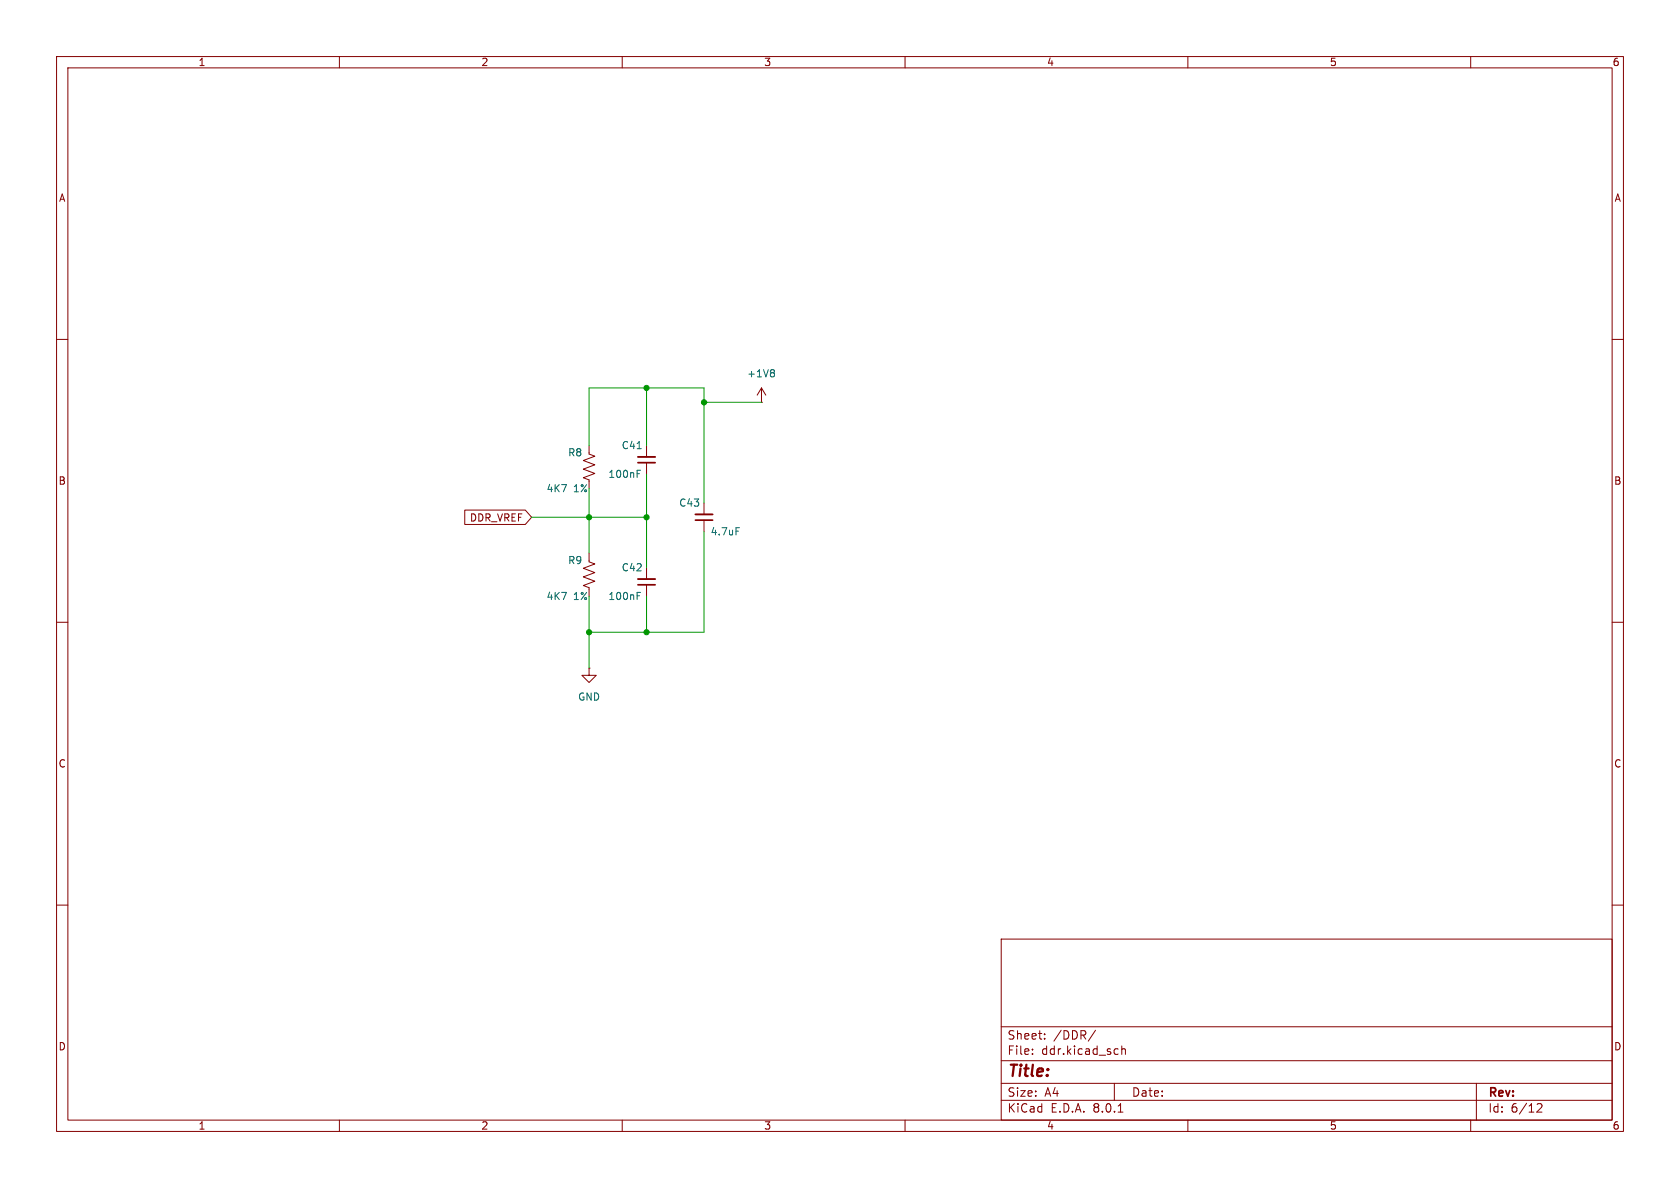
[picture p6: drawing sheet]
(kicad_sch
 (version 20231120)
 (generator "eeschema")
 (generator_version "8.0")
 (paper "A4")
 (lib_symbols
  (symbol "Device:C_Small"
   (pin_numbers hide)
   (pin_names
    (offset 0.254) hide) (exclude_from_sim no) (in_bom yes) (on_board yes)
   (property "Reference" "C" (at 0.254 1.778 0) (effects (font (size 1.27 1.27)) (justify left)))
   (property "Value" "C_Small" (at 0.254 -2.032 0) (effects (font (size 1.27 1.27)) (justify left)))
   (property "Footprint" "" (at 0 0 0) (effects (font (size 1.27 1.27)) (hide yes)))
   (property "Datasheet" "~" (at 0 0 0) (effects (font (size 1.27 1.27)) (hide yes)))
   (property "Description" "Unpolarized capacitor, small symbol" (at 0 0 0) (effects (font (size 1.27 1.27)) (hide yes)))
   (symbol "C_Small_0_1"
    (polyline (pts (xy -1.524 -0.508) (xy 1.524 -0.508)) (stroke (width 0.3302) (type default)) (fill (type none)))
    (polyline (pts (xy -1.524 0.508) (xy 1.524 0.508)) (stroke (width 0.3048) (type default)) (fill (type none))))
   (symbol "C_Small_1_1"
    (pin passive line (at 0 2.54 270) (length 2.032) (name "~" (effects (font (size 1.27 1.27)))) (number "1" (effects (font (size 1.27 1.27)))))
    (pin passive line (at 0 -2.54 90) (length 2.032) (name "~" (effects (font (size 1.27 1.27)))) (number "2" (effects (font (size 1.27 1.27)))))))
  (symbol "Device:R_US"
   (pin_numbers hide)
   (pin_names
    (offset 0)) (exclude_from_sim no) (in_bom yes) (on_board yes)
   (property "Reference" "R" (at 2.54 0 90) (effects (font (size 1.27 1.27))))
   (property "Value" "R_US" (at -2.54 0 90) (effects (font (size 1.27 1.27))))
   (property "Footprint" "" (at 1.016 -0.254 90) (effects (font (size 1.27 1.27)) (hide yes)))
   (property "Datasheet" "~" (at 0 0 0) (effects (font (size 1.27 1.27)) (hide yes)))
   (property "Description" "Resistor, US symbol" (at 0 0 0) (effects (font (size 1.27 1.27)) (hide yes)))
   (symbol "R_US_0_1"
    (polyline (pts (xy 0 -2.286) (xy 0 -2.54)) (stroke (width 0) (type default)) (fill (type none)))
    (polyline (pts (xy 0 2.286) (xy 0 2.54)) (stroke (width 0) (type default)) (fill (type none)))
    (polyline (pts (xy 0 -0.762) (xy 1.016 -1.143) (xy 0 -1.524) (xy -1.016 -1.905) (xy 0 -2.286)) (stroke (width 0) (type default)) (fill (type none)))
    (polyline (pts (xy 0 0.762) (xy 1.016 0.381) (xy 0 0) (xy -1.016 -0.381) (xy 0 -0.762)) (stroke (width 0) (type default)) (fill (type none)))
    (polyline (pts (xy 0 2.286) (xy 1.016 1.905) (xy 0 1.524) (xy -1.016 1.143) (xy 0 0.762)) (stroke (width 0) (type default)) (fill (type none))))
   (symbol "R_US_1_1"
    (pin passive line (at 0 3.81 270) (length 1.27) (name "~" (effects (font (size 1.27 1.27)))) (number "1" (effects (font (size 1.27 1.27)))))
    (pin passive line (at 0 -3.81 90) (length 1.27) (name "~" (effects (font (size 1.27 1.27)))) (number "2" (effects (font (size 1.27 1.27)))))))
  (symbol "power:+1V8"
   (power)
   (pin_numbers hide)
   (pin_names
    (offset 0) hide) (exclude_from_sim no) (in_bom yes) (on_board yes)
   (property "Reference" "#PWR" (at 0 -3.81 0) (effects (font (size 1.27 1.27)) (hide yes)))
   (property "Value" "+1V8" (at 0 3.556 0) (effects (font (size 1.27 1.27))))
   (property "Footprint" "" (at 0 0 0) (effects (font (size 1.27 1.27)) (hide yes)))
   (property "Datasheet" "" (at 0 0 0) (effects (font (size 1.27 1.27)) (hide yes)))
   (property "Description" "Power symbol creates a global label with name \"+1V8\"" (at 0 0 0) (effects (font (size 1.27 1.27)) (hide yes)))
   (symbol "+1V8_0_1"
    (polyline (pts (xy -0.762 1.27) (xy 0 2.54)) (stroke (width 0) (type default)) (fill (type none)))
    (polyline (pts (xy 0 0) (xy 0 2.54)) (stroke (width 0) (type default)) (fill (type none)))
    (polyline (pts (xy 0 2.54) (xy 0.762 1.27)) (stroke (width 0) (type default)) (fill (type none))))
   (symbol "+1V8_1_1"
    (pin power_in line (at 0 0 90) (length 0) (name "~" (effects (font (size 1.27 1.27)))) (number "1" (effects (font (size 1.27 1.27)))))))
  (symbol "power:GND"
   (power)
   (pin_numbers hide)
   (pin_names
    (offset 0) hide) (exclude_from_sim no) (in_bom yes) (on_board yes)
   (property "Reference" "#PWR" (at 0 -6.35 0) (effects (font (size 1.27 1.27)) (hide yes)))
   (property "Value" "GND" (at 0 -3.81 0) (effects (font (size 1.27 1.27))))
   (property "Footprint" "" (at 0 0 0) (effects (font (size 1.27 1.27)) (hide yes)))
   (property "Datasheet" "" (at 0 0 0) (effects (font (size 1.27 1.27)) (hide yes)))
   (property "Description" "Power symbol creates a global label with name \"GND\" , ground" (at 0 0 0) (effects (font (size 1.27 1.27)) (hide yes)))
   (symbol "GND_0_1"
    (polyline (pts (xy 0 0) (xy 0 -1.27) (xy 1.27 -1.27) (xy 0 -2.54) (xy -1.27 -1.27) (xy 0 -1.27)) (stroke (width 0) (type default)) (fill (type none))))
   (symbol "GND_1_1"
    (pin power_in line (at 0 0 270) (length 0) (name "~" (effects (font (size 1.27 1.27)))) (number "1" (effects (font (size 1.27 1.27))))))))
 (junction
  (at 114.3 111.76)
  (diameter 0)
  (color 0 0 0 0))
 (junction
  (at 104.14 111.76)
  (diameter 0)
  (color 0 0 0 0))
 (junction
  (at 124.46 71.12)
  (diameter 0)
  (color 0 0 0 0))
 (junction
  (at 114.3 68.58)
  (diameter 0)
  (color 0 0 0 0))
 (junction
  (at 114.3 91.44)
  (diameter 0)
  (color 0 0 0 0))
 (junction
  (at 104.14 91.44)
  (diameter 0)
  (color 0 0 0 0))
 (wire
  (pts (xy 104.14 68.58) (xy 104.14 78.74))
  (stroke (width 0) (type default)))
 (wire
  (pts (xy 104.14 111.76) (xy 104.14 118.11))
  (stroke (width 0) (type default)))
 (wire
  (pts (xy 104.14 91.44) (xy 114.3 91.44))
  (stroke (width 0) (type default)))
 (wire
  (pts (xy 114.3 68.58) (xy 114.3 78.74))
  (stroke (width 0) (type default)))
 (wire
  (pts (xy 93.98 91.44) (xy 104.14 91.44))
  (stroke (width 0) (type default)))
 (wire
  (pts (xy 114.3 91.44) (xy 114.3 100.33))
  (stroke (width 0) (type default)))
 (wire
  (pts (xy 104.14 105.41) (xy 104.14 111.76))
  (stroke (width 0) (type default)))
 (wire
  (pts (xy 104.14 91.44) (xy 104.14 97.79))
  (stroke (width 0) (type default)))
 (wire
  (pts (xy 104.14 86.36) (xy 104.14 91.44))
  (stroke (width 0) (type default)))
 (wire
  (pts (xy 124.46 88.9) (xy 124.46 71.12))
  (stroke (width 0) (type default)))
 (wire
  (pts (xy 104.14 111.76) (xy 114.3 111.76))
  (stroke (width 0) (type default)))
 (wire
  (pts (xy 124.46 111.76) (xy 124.46 93.98))
  (stroke (width 0) (type default)))
 (wire
  (pts (xy 114.3 105.41) (xy 114.3 111.76))
  (stroke (width 0) (type default)))
 (wire
  (pts (xy 124.46 71.12) (xy 134.62 71.12))
  (stroke (width 0) (type default)))
 (wire
  (pts (xy 114.3 68.58) (xy 104.14 68.58))
  (stroke (width 0) (type default)))
 (wire
  (pts (xy 124.46 68.58) (xy 114.3 68.58))
  (stroke (width 0) (type default)))
 (wire
  (pts (xy 124.46 71.12) (xy 124.46 68.58))
  (stroke (width 0) (type default)))
 (wire
  (pts (xy 114.3 111.76) (xy 124.46 111.76))
  (stroke (width 0) (type default)))
 (wire
  (pts (xy 114.3 83.82) (xy 114.3 91.44))
  (stroke (width 0) (type default)))
 (global_label "DDR_VREF"
  (shape input)
  (at 93.98 91.44 180)
  (fields_autoplaced yes)
  (effects (font (size 1.27 1.27)) (justify right))
  (property "Intersheetrefs" "${INTERSHEET_REFS}" (at 81.621 91.44 0) (effects (font (size 1.27 1.27)) (justify right) (hide yes))))
 (symbol
  (lib_id "Device:C_Small")
  (at 124.46 91.44 180)
  (unit 1)
  (exclude_from_sim no)
  (in_bom yes)
  (on_board yes)
  (dnp no)
  (property "Reference" "C43" (at 121.92 88.9 0) (effects (font (size 1.27 1.27))))
  (property "Value" "4.7uF" (at 128.27 93.98 0) (effects (font (size 1.27 1.27))))
  (property "Footprint" "Capacitor_SMD:C_0402_1005Metric" (at 124.46 91.44 0) (effects (font (size 1.27 1.27)) (hide yes)))
  (property "Datasheet" "~" (at 124.46 91.44 0) (effects (font (size 1.27 1.27)) (hide yes)))
  (property "Description" "Unpolarized capacitor, small symbol" (at 124.46 91.44 0) (effects (font (size 1.27 1.27)) (hide yes)))
  (pin "2")
  (pin "1"))
 (symbol
  (lib_id "Device:R_US")
  (at 104.14 101.6 0)
  (unit 1)
  (exclude_from_sim no)
  (in_bom yes)
  (on_board yes)
  (dnp no)
  (property "Reference" "R9" (at 100.33 99.06 0) (effects (font (size 1.27 1.27)) (justify left)))
  (property "Value" "4K7 1%" (at 96.52 105.41 0) (effects (font (size 1.27 1.27)) (justify left)))
  (property "Footprint" "Resistor_SMD:R_0402_1005Metric" (at 105.156 101.854 90) (effects (font (size 1.27 1.27)) (hide yes)))
  (property "Datasheet" "~" (at 104.14 101.6 0) (effects (font (size 1.27 1.27)) (hide yes)))
  (property "Description" "Resistor, US symbol" (at 104.14 101.6 0) (effects (font (size 1.27 1.27)) (hide yes)))
  (pin "1")
  (pin "2"))
 (symbol
  (lib_id "power:+1V8")
  (at 134.62 71.12 0)
  (unit 1)
  (exclude_from_sim no)
  (in_bom yes)
  (on_board yes)
  (dnp no)
  (fields_autoplaced yes)
  (property "Reference" "#PWR025" (at 134.62 74.93 0) (effects (font (size 1.27 1.27)) (hide yes)))
  (property "Value" "+1V8" (at 134.62 66.04 0) (effects (font (size 1.27 1.27))))
  (property "Footprint" "" (at 134.62 71.12 0) (effects (font (size 1.27 1.27)) (hide yes)))
  (property "Datasheet" "" (at 134.62 71.12 0) (effects (font (size 1.27 1.27)) (hide yes)))
  (property "Description" "Power symbol creates a global label with name \"+1V8\"" (at 134.62 71.12 0) (effects (font (size 1.27 1.27)) (hide yes)))
  (pin "1"))
 (symbol
  (lib_id "Device:C_Small")
  (at 114.3 102.87 180)
  (unit 1)
  (exclude_from_sim no)
  (in_bom yes)
  (on_board yes)
  (dnp no)
  (property "Reference" "C42" (at 111.76 100.33 0) (effects (font (size 1.27 1.27))))
  (property "Value" "100nF" (at 110.49 105.41 0) (effects (font (size 1.27 1.27))))
  (property "Footprint" "Capacitor_SMD:C_0402_1005Metric" (at 114.3 102.87 0) (effects (font (size 1.27 1.27)) (hide yes)))
  (property "Datasheet" "~" (at 114.3 102.87 0) (effects (font (size 1.27 1.27)) (hide yes)))
  (property "Description" "Unpolarized capacitor, small symbol" (at 114.3 102.87 0) (effects (font (size 1.27 1.27)) (hide yes)))
  (pin "2")
  (pin "1"))
 (symbol
  (lib_id "power:GND")
  (at 104.14 118.11 0)
  (unit 1)
  (exclude_from_sim no)
  (in_bom yes)
  (on_board yes)
  (dnp no)
  (fields_autoplaced yes)
  (property "Reference" "#PWR024" (at 104.14 124.46 0) (effects (font (size 1.27 1.27)) (hide yes)))
  (property "Value" "GND" (at 104.14 123.19 0) (effects (font (size 1.27 1.27))))
  (property "Footprint" "" (at 104.14 118.11 0) (effects (font (size 1.27 1.27)) (hide yes)))
  (property "Datasheet" "" (at 104.14 118.11 0) (effects (font (size 1.27 1.27)) (hide yes)))
  (property "Description" "Power symbol creates a global label with name \"GND\" , ground" (at 104.14 118.11 0) (effects (font (size 1.27 1.27)) (hide yes)))
  (pin "1"))
 (symbol
  (lib_id "Device:C_Small")
  (at 114.3 81.28 180)
  (unit 1)
  (exclude_from_sim no)
  (in_bom yes)
  (on_board yes)
  (dnp no)
  (property "Reference" "C41" (at 111.76 78.74 0) (effects (font (size 1.27 1.27))))
  (property "Value" "100nF" (at 110.49 83.82 0) (effects (font (size 1.27 1.27))))
  (property "Footprint" "Capacitor_SMD:C_0402_1005Metric" (at 114.3 81.28 0) (effects (font (size 1.27 1.27)) (hide yes)))
  (property "Datasheet" "~" (at 114.3 81.28 0) (effects (font (size 1.27 1.27)) (hide yes)))
  (property "Description" "Unpolarized capacitor, small symbol" (at 114.3 81.28 0) (effects (font (size 1.27 1.27)) (hide yes)))
  (pin "2")
  (pin "1"))
 (symbol
  (lib_id "Device:R_US")
  (at 104.14 82.55 0)
  (unit 1)
  (exclude_from_sim no)
  (in_bom yes)
  (on_board yes)
  (dnp no)
  (property "Reference" "R8" (at 100.33 80.01 0) (effects (font (size 1.27 1.27)) (justify left)))
  (property "Value" "4K7 1%" (at 96.52 86.36 0) (effects (font (size 1.27 1.27)) (justify left)))
  (property "Footprint" "Resistor_SMD:R_0402_1005Metric" (at 105.156 82.804 90) (effects (font (size 1.27 1.27)) (hide yes)))
  (property "Datasheet" "~" (at 104.14 82.55 0) (effects (font (size 1.27 1.27)) (hide yes)))
  (property "Description" "Resistor, US symbol" (at 104.14 82.55 0) (effects (font (size 1.27 1.27)) (hide yes)))
  (pin "1")
  (pin "2")))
